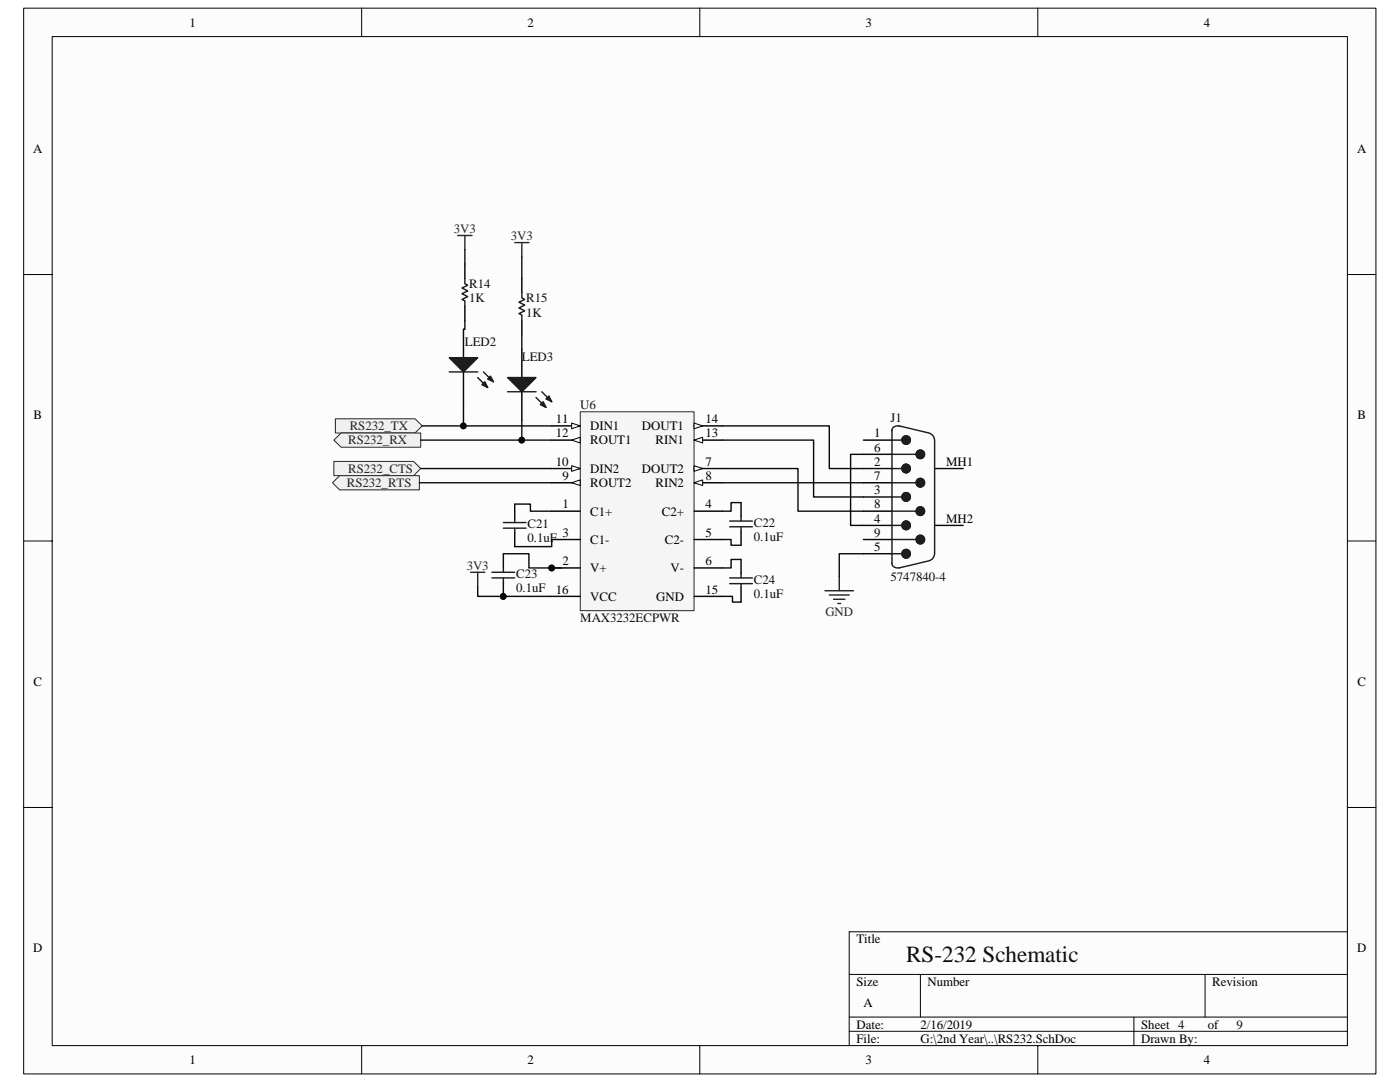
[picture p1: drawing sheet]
<svg xmlns="http://www.w3.org/2000/svg" width="279mm" height="216mm" viewBox="0 0 279 216" stroke-linecap="round" stroke-linejoin="round" font-family="sans-serif">
<path d="M4.7 1.7h269.9v212.6h-269.9z" fill="#fcfcfc"/>
<path d="M4.7 1.6h269.9v212.7h-269.9z" fill="none" stroke="#000" stroke-width=".2"/>
<path d="M10.4 7.3h258.5v201.3h-258.5z" fill="#fcfcfc"/>
<g fill="none" stroke="#000" stroke-width=".2">
<path d="M10.4 7.3h258.5v201.3h-258.5zM72.2 1.6v5.7M139.7 1.6v5.7M207.1 1.6v5.7M4.7 54.8h5.7M268.9 54.8h5.7M4.7 107.9h5.7M268.9 107.9h5.7M4.7 161.1h5.7M268.9 161.1h5.7M169.5 194.4h99.4M183.7 194.4v8.5"/>
<path d="M240.5 194.4v8.5M268.9 185.9h-99.4v22.7M72.2 208.6v5.7M139.7 208.6v5.7M169.5 202.9h99.4M169.5 205.8h99.4M207.1 208.6v5.7M226.3 202.9v5.7"/>
</g>
<path d="M115.8 82.2h22.7v39.7h-22.7z" fill="#f5f5f5"/>
<path d="M115.8 82.2h22.7v39.7h-22.7z" fill="none" stroke="#262626" stroke-width=".2"/>
<path d="M138.5 93.5h5.7M110.1 102h5.7M110.1 113.3h5.7M110.1 107.7h5.7M138.5 102h5.7M138.5 113.3h5.7M138.5 107.7h5.7" fill="none" stroke="#000" stroke-width=".28"/>
<circle cx="110.1" cy="113.3" r=".55" fill="#0e0e0e" stroke="#0e0e0e" stroke-width=".2"/>
<path d="M138.5 92.9l1.7 .6-1.7 .5z" fill="#fcfcfc"/>
<path d="M138.5 92.9l1.7 .6-1.7 .5z" fill="none" stroke="#000" stroke-width=".2"/>
<path d="M138.5 96.3h5.7" fill="none" stroke="#000" stroke-width=".28"/>
<path d="M138.5 96.3l1.7-.5v1.1z" fill="#fcfcfc"/>
<path d="M138.5 96.3l1.7-.5v1.1z" fill="none" stroke="#000" stroke-width=".2"/>
<path d="M110.1 96.3h5.7" fill="none" stroke="#000" stroke-width=".28"/>
<path d="M114.1 96.3l1.7-.5v1.1z" fill="#fcfcfc"/>
<path d="M114.1 96.3l1.7-.5v1.1z" fill="none" stroke="#000" stroke-width=".2"/>
<path d="M110.1 93.5h5.7" fill="none" stroke="#000" stroke-width=".28"/>
<path d="M114.1 92.9l1.7 .6-1.7 .5z" fill="#fcfcfc"/>
<path d="M114.1 92.9l1.7 .6-1.7 .5z" fill="none" stroke="#000" stroke-width=".2"/>
<path d="M110.1 85h5.7" fill="none" stroke="#000" stroke-width=".28"/>
<path d="M114.1 84.4l1.7 .6-1.7 .6z" fill="#fcfcfc"/>
<path d="M114.1 84.4l1.7 .6-1.7 .6z" fill="none" stroke="#000" stroke-width=".2"/>
<path d="M110.1 87.8h5.7" fill="none" stroke="#000" stroke-width=".28"/>
<path d="M114.1 87.8l1.7-.6v1.2z" fill="#fcfcfc"/>
<path d="M114.1 87.8l1.7-.6v1.2z" fill="none" stroke="#000" stroke-width=".2"/>
<path d="M138.5 87.8h5.7" fill="none" stroke="#000" stroke-width=".28"/>
<path d="M138.5 87.8l1.7-.6v1.2z" fill="#fcfcfc"/>
<path d="M138.5 87.8l1.7-.6v1.2z" fill="none" stroke="#000" stroke-width=".2"/>
<path d="M138.5 85h5.7" fill="none" stroke="#000" stroke-width=".28"/>
<path d="M138.5 84.4l1.7 .6-1.7 .6z" fill="#fcfcfc"/>
<path d="M138.5 84.4l1.7 .6-1.7 .6z" fill="none" stroke="#000" stroke-width=".2"/>
<g fill="none" stroke="#000" stroke-width=".28">
<path d="M172.3 87.8h5.7M172.3 93.5h5.7M172.3 99.2h5.7M172.3 90.7h5.7M172.3 96.3h5.7M186.5 93.5h5.7M110.1 119h5.7M138.5 119h5.7M172.3 104.8h5.7M172.3 110.5h5.7M172.3 102h5.7M172.3 107.7h5.7"/>
<path d="M186.5 104.8h5.7"/>
</g>
<circle cx="110.1" cy="113.3" r=".55" fill="#0e0e0e" stroke="#0e0e0e" stroke-width=".2"/>
<g fill="none" stroke="#1c1c1c" stroke-width=".28">
<path d="M178 90.7h4.8M178 96.3h4.8M178 85.8v26.7M178 93.5h2M178 87.8h2M178 99.2h2M179.4 85l6 1.4M179.6 85a1.07 1.07 0 0 0-1.6 .9M185.5 86.4a1.46 1.46 0 0 1 1 1.4v22.7a1.51 1.51 0 0 1-1 1.4M178 112.4a1.07 1.07 0 0 0 1.6 .9M178 102h4.8M178 107.7h4.8"/>
<path d="M178 104.8h2M178 110.5h2M185.4 111.9l-6 1.4"/>
<circle cx="180.8" cy="93.5" r=".85"/>
<circle cx="180.8" cy="99.1" r=".85"/>
<circle cx="180.8" cy="87.8" r=".84"/>
<circle cx="183.7" cy="96.3" r=".85"/>
<circle cx="183.7" cy="90.7" r=".84"/>
<circle cx="180.8" cy="104.8" r=".85"/>
<circle cx="180.8" cy="110.5" r=".85"/>
<circle cx="183.7" cy="102" r=".85"/>
<circle cx="183.7" cy="107.7" r=".85"/>
</g>
<g fill="#1c1c1c" stroke="#1c1c1c" stroke-width=".28">
<circle cx="180.8" cy="87.8" r=".84"/>
<circle cx="183.7" cy="90.7" r=".84"/>
<circle cx="180.8" cy="93.5" r=".85"/>
<circle cx="183.7" cy="96.3" r=".85"/>
<circle cx="180.8" cy="99.1" r=".85"/>
<circle cx="183.7" cy="102" r=".85"/>
<circle cx="180.8" cy="104.8" r=".85"/>
<circle cx="183.7" cy="107.7" r=".85"/>
<circle cx="180.8" cy="110.5" r=".85"/>
</g>
<path d="M164.7 117.9h5.6M165.5 118.7h4M166.3 119.6h2.3M167.5 115v2.9M167.2 120.4h.6" fill="none" stroke="#262626" stroke-width=".28"/>
<g fill="#f0f0f0" stroke="#262626" stroke-width=".2">
<path d="M66.6 92.1h16l1.4 1.4-1.4 1.4h-16z" fill-rule="evenodd"/>
<path d="M66.4 96.3l1.4-1.4h15.9v2.8h-15.9z" fill-rule="evenodd"/>
<path d="M66.9 83.6h15.9l1.5 1.4-1.5 1.4h-15.9z" fill-rule="evenodd"/>
<path d="M66.6 87.8l1.5-1.4h15.9v2.8h-15.9z" fill-rule="evenodd"/>
</g>
<path d="M92.5 65.7v5.7M92.5 74.2v5.7M100.5 110.5v2.8M100.5 116.2v2.8M102.7 100.6v2.8M102.7 106.3v2.8M147.9 100.3v2.8M147.9 106v2.8M147.9 111.6v2.9M147.9 117.3v2.8" fill="none" stroke="#000" stroke-width=".28"/>
<g fill="none" stroke="#1c1c1c" stroke-width=".28">
<path d="M98.2 115.3h4.5M98.2 114.2h4.5M100.5 113.3v.9M100.5 115.3v.9M100.5 105.4h4.5M100.5 104.3h4.5M102.7 103.4v.9M102.7 105.4v.9M145.6 105.1h4.6M145.6 116.5h4.6M145.6 115.3h4.6M145.6 104h4.6"/>
<path d="M147.9 103.1v.9M147.9 105.1v.9M147.9 114.5v.8M147.9 116.5v.8"/>
</g>
<circle cx="100.4" cy="119" r=".56" fill="#0e0e0e" stroke="#0e0e0e" stroke-width=".2"/>
<path d="M93.9 114.2h2.9M95.3 114.2v2.8" fill="none" stroke="#262626" stroke-width=".28"/>
<path d="M89.7 71.4h5.6l-2.8 2.8z" fill="#1c1c1c"/>
<path d="M89.7 71.4h5.6l-2.8 2.8zM95.3 75.3l2 2" fill="none" stroke="#1c1c1c" stroke-width=".28"/>
<path d="M96.2 76.8l.6-.6 .5 1.1z" fill="#1c1c1c"/>
<path d="M89.7 74.2h5.6M96.2 76.8l.6-.6 .5 1.1zM96.5 74.2l2 2" fill="none" stroke="#1c1c1c" stroke-width=".28"/>
<path d="M97.9 75.1l.6 1.1-1.2-.6z" fill="#1c1c1c"/>
<path d="M97.9 75.1l.6 1.1-1.2-.6z" fill="none" stroke="#1c1c1c" stroke-width=".28"/>
<path d="M104.1 69.7v5.6M104.1 78.2v5.6" fill="none" stroke="#000" stroke-width=".28"/>
<path d="M101.3 75.3h5.7l-2.9 2.9z" fill="#1c1c1c"/>
<path d="M101.3 75.3h5.7l-2.9 2.9zM107 79.3l2 2" fill="none" stroke="#1c1c1c" stroke-width=".28"/>
<path d="M108.4 80.2l.6 1.1-1.2-.6z" fill="#1c1c1c"/>
<path d="M101.3 78.2h5.7M108.1 78.2l2 2M108.4 80.2l.6 1.1-1.2-.6z" fill="none" stroke="#1c1c1c" stroke-width=".28"/>
<path d="M109 79.6l.5-.6 .6 1.2z" fill="#1c1c1c"/>
<path d="M92.8 55.5v1.1l.5 .3-1.1 .6 1.1 .5-1.1 .6 1.1 .6-1.1 .6 .6 .2v1.2M104.1 58.3v1.2l.6 .3-1.1 .5 1.1 .6-1.1 .5 1.1 .6-1.1 .6 .5 .3v1.1M109 79.6l.5-.6 .6 1.2z" fill="none" stroke="#1c1c1c" stroke-width=".28"/>
<path d="M91.4 47h2.8M92.8 47v2.8M102.7 48.4h2.9M104.1 48.4v2.8" fill="none" stroke="#262626" stroke-width=".28"/>
<path d="M92.8 52.7v2.8M104.1 55.5v2.8M92.8 61.2v2.8M104.1 64v2.8" fill="none" stroke="#000" stroke-width=".28"/>
<g fill="none" stroke="#0e0e0e" stroke-width=".28">
<path d="M92.8 49.8v2.9M104.1 51.2v4.3M92.5 79.9v5.1M92.8 64v1.7h-.3M104.1 66.8v2.9M83.7 96.3h26.4M84 93.5h26.1M84 87.8h26.1M84.3 85h25.8M104.1 83.8v4M144.2 85h21.3v8.5h6.8M144.2 87.8h18.2v11.4h9.9"/>
<path d="M144.2 93.5h15.1v8.5h13M144.2 96.3h28.1M172.3 90.7h-2.5v14.1h2.5M95.3 117v2h14.8M100.5 110.5h5.1v2.8h6.5M102.7 100.6h3.2v1.4h4.2M110.1 107.7v1.4h-7.4M144.2 107.7h1.7v1.1h2M144.2 119h2v1.1h1.7M147.9 100.3h-2v1.7h-1.7M147.9 111.6h-2v1.7h-1.7M172.3 110.5h-4.8v4.5"/>
</g>
<g fill="#0e0e0e" stroke="#0e0e0e" stroke-width=".2">
<circle cx="110.1" cy="113.3" r=".55"/>
<circle cx="100.4" cy="119" r=".56"/>
<circle cx="92.5" cy="85" r=".56"/>
<circle cx="104.1" cy="87.8" r=".57"/>
</g>
<text font-size="4.6" fill="#0e0e0e" x="180.8" y="192">RS-232 Schematic</text>
<g font-size="2.6">
<text x="37.8" y="5.3">1</text>
<text x="105.3" y="5.3">2</text>
<text x="172.8" y="5.3">3</text>
<text x="240.2" y="5.3">4</text>
<text x="6.6" y="30.5">A</text>
<text x="270.8" y="30.5">A</text>
<text x="6.7" y="83.7">B</text>
<text x="270.9" y="83.7">B</text>
<text x="111" y="84.4">11</text>
<text x="111" y="87.3">12</text>
<text x="117.8" y="85.9">DIN1</text>
<text x="117.8" y="88.7">ROUT1</text>
<text x="128.1" y="85.9">DOUT1</text>
<text x="130.8" y="88.7">RIN1</text>
<text x="140.8" y="84.4">14</text>
<text x="140.8" y="87.3">13</text>
<text x="174.5" y="87.3">1</text>
<text x="111" y="92.9">10</text>
<text x="112.2" y="95.8">9</text>
<text x="117.8" y="94.4">DIN2</text>
<text x="128.1" y="94.4">DOUT2</text>
<text x="140.8" y="92.9">7</text>
<text x="140.8" y="95.8">8</text>
<text x="174.5" y="92.9">2</text>
<text x="174.5" y="90.1">6</text>
<text x="174.5" y="95.8">7</text>
<text x="188.8" y="92.9">MH1</text>
<text x="112.2" y="101.5">1</text>
<text x="117.8" y="97.2">ROUT2</text>
<text x="130.8" y="97.2">RIN2</text>
<text x="140.8" y="101.5">4</text>
<text x="174.5" y="98.6">3</text>
<text x="174.5" y="101.5">8</text>
<text x="112.2" y="107.1">3</text>
<text x="117.8" y="102.9">C1+</text>
<text x="132.1" y="102.9">C2+</text>
<text x="140.8" y="107.1">5</text>
<text x="174.5" y="104.3">4</text>
<text x="174.5" y="107.1">9</text>
<text x="188.8" y="104.3">MH2</text>
<text x="112.2" y="112.8">2</text>
<text x="117.8" y="108.5">C1-</text>
<text x="132.7" y="108.5">C2-</text>
<text x="140.8" y="112.8">6</text>
<text x="174.5" y="110">5</text>
<text x="111" y="118.5">16</text>
<text x="117.8" y="114.2">V+</text>
<text x="117.8" y="119.9">VCC</text>
<text x="131" y="119.9">GND</text>
<text x="133.8" y="114.2">V-</text>
<text x="140.8" y="118.5">15</text>
<text x="6.7" y="136.8">C</text>
<text x="270.9" y="136.8">C</text>
<text x="6.6" y="190">D</text>
<text x="170.9" y="188.2">Title</text>
<text x="270.8" y="190">D</text>
<text x="170.9" y="196.7">Size</text>
<text x="185.1" y="196.7">Number</text>
<text x="241.9" y="196.7">Revision</text>
<text x="172.3" y="201">A</text>
<text x="170.9" y="205.2">Date:</text>
<text x="170.9" y="208.1">File:</text>
<text x="183.7" y="208.1">G:\2nd Year\..\RS232.SchDoc</text>
<text x="183.7" y="205.2">2/16/2019</text>
<text x="227.7" y="208.1">Drawn By:</text>
<text x="227.8" y="205.2">Sheet 4</text>
<text x="241.1" y="205.2">of</text>
<text x="37.8" y="212.3">1</text>
<text x="105.3" y="212.3">2</text>
<text x="172.8" y="212.3">3</text>
<text x="240.2" y="212.3">4</text>
</g>
<g font-size="2.6" fill="#262626">
<text x="90.6" y="46.4">3V3</text>
<text x="101.9" y="47.9">3V3</text>
<text x="69.5" y="88.7">RS232_RX</text>
<text x="69.8" y="85.9">RS232_TX</text>
<text x="69.5" y="94.4">RS232_CTS</text>
<text x="69.2" y="97.2">RS232_RTS</text>
<text x="93.1" y="113.6">3V3</text>
<text x="164.7" y="123">GND</text>
</g>
<g font-size="2.6" fill="#0e0e0e">
<text x="93.6" y="57.5">R14</text>
<text x="93.6" y="60.3">1K</text>
<text x="105" y="60.3">R15</text>
<text x="105" y="63.2">1K</text>
<text x="92.8" y="69.1">LED2</text>
<text x="104.2" y="72">LED3</text>
<text x="115.8" y="81.6">U6</text>
<text x="177.7" y="84.2">J1</text>
<text x="105.3" y="105.4">C21</text>
<text x="150.5" y="105.1">C22</text>
<text x="150.5" y="108">0.1uF</text>
<text x="105.3" y="108.2">0.1uF</text>
<text x="103" y="115.3">C23</text>
<text x="103" y="118.2">0.1uF</text>
<text x="150.5" y="116.5">C24</text>
<text x="150.5" y="119.3">0.1uF</text>
<text x="177.7" y="115.9">5747840-4</text>
<text x="115.8" y="124.1">MAX3232ECPWR</text>
<text x="246.8" y="205.2">9</text>
</g>
</svg>
